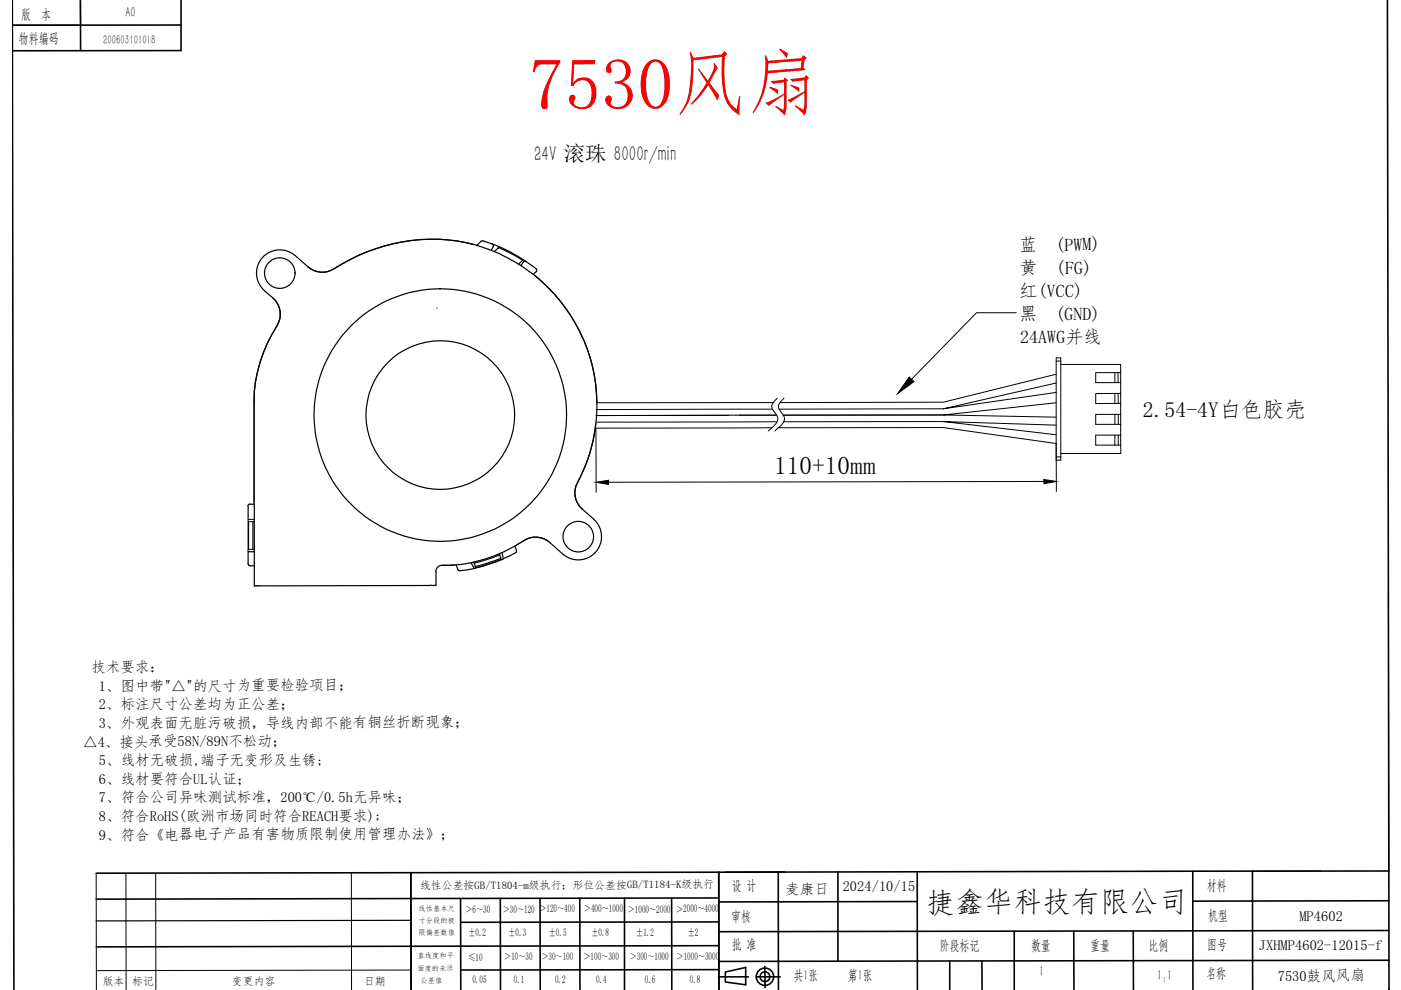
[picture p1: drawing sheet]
<svg xmlns="http://www.w3.org/2000/svg" width="297mm" height="210mm" viewBox="0 0 297 210" stroke-linecap="round" stroke-linejoin="round" font-family="sans-serif">
<!-- layer: 0 -->
<g fill="none" stroke="#000" stroke-width=".34">
<path d="M2.6 -.1l.3 210M17 -.1l.1 10.8M38.4 -.1v10.8l-35.8 .1M294.2 -.1l.3 210M38.4 5.3h-35.8M87.1 185l.1 24.9M97.6 190.5l.1 19.4M106.1 190.5v19.4M114.5 190.5v19.4M122.9 190.5l.1 19.4M132.4 190.4v19.5M142.4 190.4v19.5"/>
<path d="M152.4 184.9v25M152.4 195.5l-54.8 .1M152.4 184.9l-132 .2M152.4 190.4l-132 .2M165 184.9v25M166.4 184.9h-12.7M177.7 184.9v18.9M194.5 184.8v25.1M194.5 191.1l-42.1 .1M215 197.4v12.5M227.7 197.4v12.5M240.3 197.4v12.5"/>
<path d="M252.9 184.7v25.2M265.5 184.7l.1 25.2M294.5 184.7l-142.1 .2M294.5 191l-41.6 .1M294.5 197.3l-142.1 .2M152.3 207.1h6.4M152.4 200.5l-132 .3M152.4 205.6l-54.7 .1M153.8 206.1l4.3-1v3.7l-4.3-.6zM160.3 207.1h5.1M162.2 204.9v4.5M201.4 203.8v6.1"/>
<path d="M208.2 203.8v6.1M294.5 203.6l-142.1 .2"/>
<circle cx="162.2" cy="207.1" r="1.84"/>
<circle cx="162.2" cy="207.1" r="1.04"/>
</g>
<g fill="none" stroke="#000" stroke-width=".25">
<path d="M17 -.1l.1 5.4h-14.5v-5.3M62.6 54.2a4.9 4.9 0 0 0-7 .5 4.9 4.9 0 0 0 .5 7 6.8 6.8 0 0 1 3.1 3.5 4.7 4.7 0 0 1-.5 3.9 29.7 29.7 0 0 0-4.8 16v21.8h-.9M62.6 54.2l2.7 2.4M100.4 51.8a37.6 37.6 0 0 0-29.6 5.2 4.6 4.6 0 0 1-5.5-.4M104.3 51.7l-2.1-.6-1.1 .9M104.3 51.7l.3 .5-.5 .9M104.3 51.7a33.4 33.4 0 0 1 7.2 3.7M105.6 52.6l.1-.1-.9 .9M105.7 52.5l5.1 2.7-.9 .8M110.5 56.3a35.1 35.1 0 0 1 12 46M110.5 56.3a35 35 0 0 0-30.8-3.6 50.7 50.7 0 0 0-9.6 4.6 4.5 4.5 0 0 1-4.8-.7M110.5 56.3l.4-.7 .5-.2 2.3 1.6a.42 .42 0 0 1 0 .6l-.6 .6"/>
<path d="M113.3 58.4a35.3 35.3 0 0 1 13.3 27M57.9 63.2a4.6 4.6 0 0 1 .8 5.9 30 30 0 0 0-4.8 16v21.4M92.6 65.3h.1M126.3 89.9a33.1 33.1 0 0 1-3.8 12.4M52.7 110.6v5.9M53 106.9l-.4 .2v.2v2.6M53.6 110.6v5.9M53.8 116.9l-1.2 .1v2.5l.1 .3 .4 .1M53.9 106.9v.4M53.9 119.9v4.4M53.9 107.3v12.6M53.9 119.9l-.8 .1"/>
<path d="M93.8 119.8a1.42 1.42 0 0 0-1.4 1.4M96.7 119.8l.4 1 .3 .2 3.2-.5M99.9 119.3l.7 1.2M100.4 119.2l.5 1.2-.3 .1M105.9 117.6l-2.6 1-2.8 .8M106.2 118.4l-2.7 1-2.7 .7M106.3 118.6l-2.7 1-2.7 .8M106.4 117.2l.3 1.3-.4 .2-.5-1.3M109.2 115.8l.3 .9-.1 .4-2.7 1.4M116.6 115a4.5 4.5 0 0 0-5.6-.3 30.8 30.8 0 0 1-17.1 5.2l2.4-.1M116.6 115a4.5 4.5 0 0 0-5.6-.3l-1.5 .8M116.6 115l2.7 2.5"/>
<path d="M122.5 102.3a4.6 4.6 0 0 0 .9 5.6 8.8 8.8 0 0 1 3.9 4.3 4.9 4.9 0 0 1-2 5.7 4.9 4.9 0 0 1-6-.4M54.3 124.2h.4M54.3 124.2h-.3M55.2 124.2h-.5M91.1 124.1h.6M91.1 124.1l-35.9 .1M91.7 124.1h.4M92.4 121.3v2.8h-.3M87.2 195.1l-66.8 .2"/>
<circle cx="59.3" cy="57.9" r="3.2"/>
<circle cx="93.4" cy="88" r="15.8"/>
<circle cx="93.4" cy="88" r="26.8"/>
<circle cx="122.6" cy="113.8" r="3.2"/>
</g>
<circle cx="294.5" cy="209.9" r=".17" fill="#000"/>
<g fill="none" stroke="#000" stroke-width=".21">
<path d="M215.5 66.3h-8.5l-13.7 14.1M223.9 79.3l-23.9 6-34.6 .1M223.9 76.6h1M224.9 77.3h12.7v1.7h-5.3v2.1h5.3M236.4 79v2.1M237.1 79v2.1M237.6 79v2.1M154.5 88.1h-27.9M163.6 90.7l-37.2 .1v13.6M163.8 86.8h-37.4M163.9 85.4h-37.3M164.7 88l-38.3 .1"/>
<path d="M164.7 89.4l-38.3 .1M164.8 84.4l-.8 .9-.4 .9a2.42 2.42 0 0 0 1 1.7 1.55 1.55 0 0 1-.3 2.2l-1.4 1.3M165 90.7l35-.1 23.9 3.4 .1 10.2M166.2 84.4l-.4 .5a1.72 1.72 0 0 0-.8 1.5l.4 .7a2.71 2.71 0 0 1 1 1.7 2.93 2.93 0 0 1-1.1 1.7l-1 .9M200 89.4h-33.9M200 88h-33.9M200 86.7l-34.8 .1M223.9 96.9h1v.7h-1zM223.9 96.9v-21h1v21M223.9 81.2l-23.9 5.5 23.9-3.5M223.9 85.4l-23.9 2.6 23.9 .4M223.9 90.1l-23.9-.7 23.9 2.8"/>
<path d="M236.4 83.4v2.2M236.4 87.9v2.1M236.4 92.3v2.1M237.1 83.4v2.1M237.1 87.9v2.1M237.1 92.3v2.1M237.6 81.1v2.3l-5.3 .1v2.1l5.3-.1v2.4h-5.3v2.1h5.3v2.3h-5.3v2.1h5.3v1.8h-12.7M237.6 83.4v2.1M237.6 87.9v2.1M237.6 92.3v2.1M221.3 102.1l-92.3 .1M294.4 125.5l.1 59"/>
<path d="M20.4 185.1v24.8M26.7 185.1v24.8M33 185.1v24.8M74.5 185.1v24.8M280 184.7h-14.5M87.2 205.7l-66.8 .1"/>
</g>
<!-- layer: fe -->
<path d="M110.5 56.3h.1M52.6 116.5h1.3M52.6 110.6h1.3M52.6 110.1h1.3M52.6 109.9v7.1M53.8 117h.1" fill="none" stroke="#000" stroke-width=".21"/>
<!-- layer: 0 -->
<path d="M192.8 79.9l1 1-3.5 2.6zM126.4 102.2l2.6-.4v.9zM221.3 101.7l2.7 .4-2.7 .4z" fill="#000" stroke="#000" stroke-width=".21"/>
<text font-size="15.4" fill="#f00" x="112.1" y="23">7530风扇</text>
<text font-size="6.2" x="196.4" y="193.5">捷鑫华科技有限公司</text>
<text font-size="5.4" x="164.1" y="100.6">110+10mm</text>
<text font-size="4.6" x="242.3" y="88.4">2.54-4Y白色胶壳</text>
<text font-size="4.5" x="113.2" y="34.2">24V 滚珠 8000r/min</text>
<g font-size="3.8">
<text x="216.1" y="53.1">蓝</text>
<text x="223.8" y="53.1">(PWM)</text>
<text x="216.2" y="58.1">黄</text>
<text x="223.9" y="58.1">(FG)</text>
<text x="216.2" y="63">红(VCC)</text>
<text x="216.1" y="67.8">黑</text>
<text x="223.8" y="67.8">(GND)</text>
<text x="216.3" y="72.7">24AWG并线</text>
</g>
<g font-size="3.1">
<text x="19.4" y="142.5">技术要求：</text>
<text x="20.9" y="146.4">1、图中带&quot;△&quot;的尺寸为重要检验项目；</text>
<text x="20.9" y="150.4">2、标注尺寸公差均为正公差；</text>
<text x="20.9" y="154.4">3、外观表面无脏污破损，导线内部不能有铜丝折断现象；</text>
<text x="17.6" y="158.3">△4、接头承受58N/89N不松动；</text>
<text x="21" y="162.2">5、线材无破损,端子无变形及生锈;</text>
<text x="21" y="166.2">6、线材要符合UL认证；</text>
<text x="21" y="170.1">7、符合公司异味测试标准，200℃/0.5h无异味；</text>
<text x="21" y="174">8、符合RoHS(欧洲市场同时符合REACH要求);</text>
<text x="21" y="178">9、符合《电器电子产品有害物质限制使用管理办法》；</text>
<text x="166.5" y="189.5">麦康日</text>
<text x="178.7" y="188.9">2024/10/15</text>
<text x="275.5" y="195.2">MP4602</text>
<text x="266.9" y="201.5">JXHMP4602-12015-f</text>
<text x="270.9" y="207.9">7530鼓风风扇</text>
</g>
<g font-size="3">
<text x="4.5" y="4">版</text>
<text x="8.7" y="4">本</text>
<text x="26.6" y="3.5">A0</text>
<text x="4" y="9.2">物料编码</text>
<text x="155.1" y="188.7">设 计</text>
<text x="255.9" y="188.7">材料</text>
<text x="155" y="195.2">审核</text>
<text x="256.2" y="195">机型</text>
<text x="155.1" y="201.2">批 准</text>
<text x="199.2" y="201.5">阶段标记</text>
<text x="218.6" y="201.5">数量</text>
<text x="231.1" y="201.4">重量</text>
<text x="243.5" y="201.4">比例</text>
<text x="256" y="201.3" transform="rotate(-1 256 201.3)">图号</text>
<text x="168.2" y="207.8">共1张</text>
<text x="179.7" y="207.8">第1张</text>
<text x="220.3" y="206.9">1</text>
<text x="245.3" y="207.9">1:1</text>
<text x="255.7" y="207.4" transform="rotate(-1 255.7 207.4)">名称</text>
</g>
<text font-size="2.6" x="21.9" y="9.2">200603101018</text>
<g font-size="2.3">
<text x="89.1" y="188.4">线性公差按GB/T1804-m级执行；形位公差按GB/T1184-K级执行</text>
<text x="98.7" y="193.6">＞6～30</text>
<text x="106.6" y="193.6">＞30～120 ＞120～400</text>
<text x="123.8" y="193.4">＞400～1000</text>
<text x="133.1" y="193.5">＞1000～2000</text>
<text x="143.4" y="193.5">＞2000～4000</text>
<text x="99.3" y="198.6">±0.2</text>
<text x="99.3" y="203.7">≤10</text>
<text x="106.9" y="203.6">＞10～30</text>
<text x="107.8" y="198.6" transform="rotate(-1 107.8 198.6)">±0.3</text>
<text x="114.8" y="203.6">＞30～100</text>
<text x="116.4" y="198.6">±0.5</text>
<text x="123.7" y="203.6">＞100～300</text>
<text x="125.4" y="198.5">±0.8</text>
<text x="133.5" y="203.6">＞300～1000</text>
<text x="134.9" y="198.5">±1.2</text>
<text x="143.5" y="203.6">＞1000～3000</text>
<text x="145.8" y="198.5">±2</text>
<text x="21.8" y="208.9">版本</text>
<text x="28.1" y="208.9">标记</text>
<text x="49.2" y="208.9">变更内容</text>
<text x="77.2" y="208.8">日期</text>
<text x="100.1" y="208.5">0.05</text>
<text x="109" y="208.4">0.1</text>
<text x="117.7" y="208.4">0.2</text>
<text x="126.4" y="208.4">0.4</text>
<text x="136.7" y="208.4">0.6</text>
<text x="146.2" y="208.4">0.8</text>
</g>
<g font-size="1.5">
<text x="88.8" y="193.1">线性基本尺</text>
<text x="88.8" y="195.7">寸分段的极</text>
<text x="88.5" y="203.2">直线度和平</text>
<text x="88.8" y="198.3">限偏差数值</text>
<text x="88.5" y="205.8">面度的未注</text>
<text x="89.2" y="208.4">公差值</text>
</g>
</svg>
